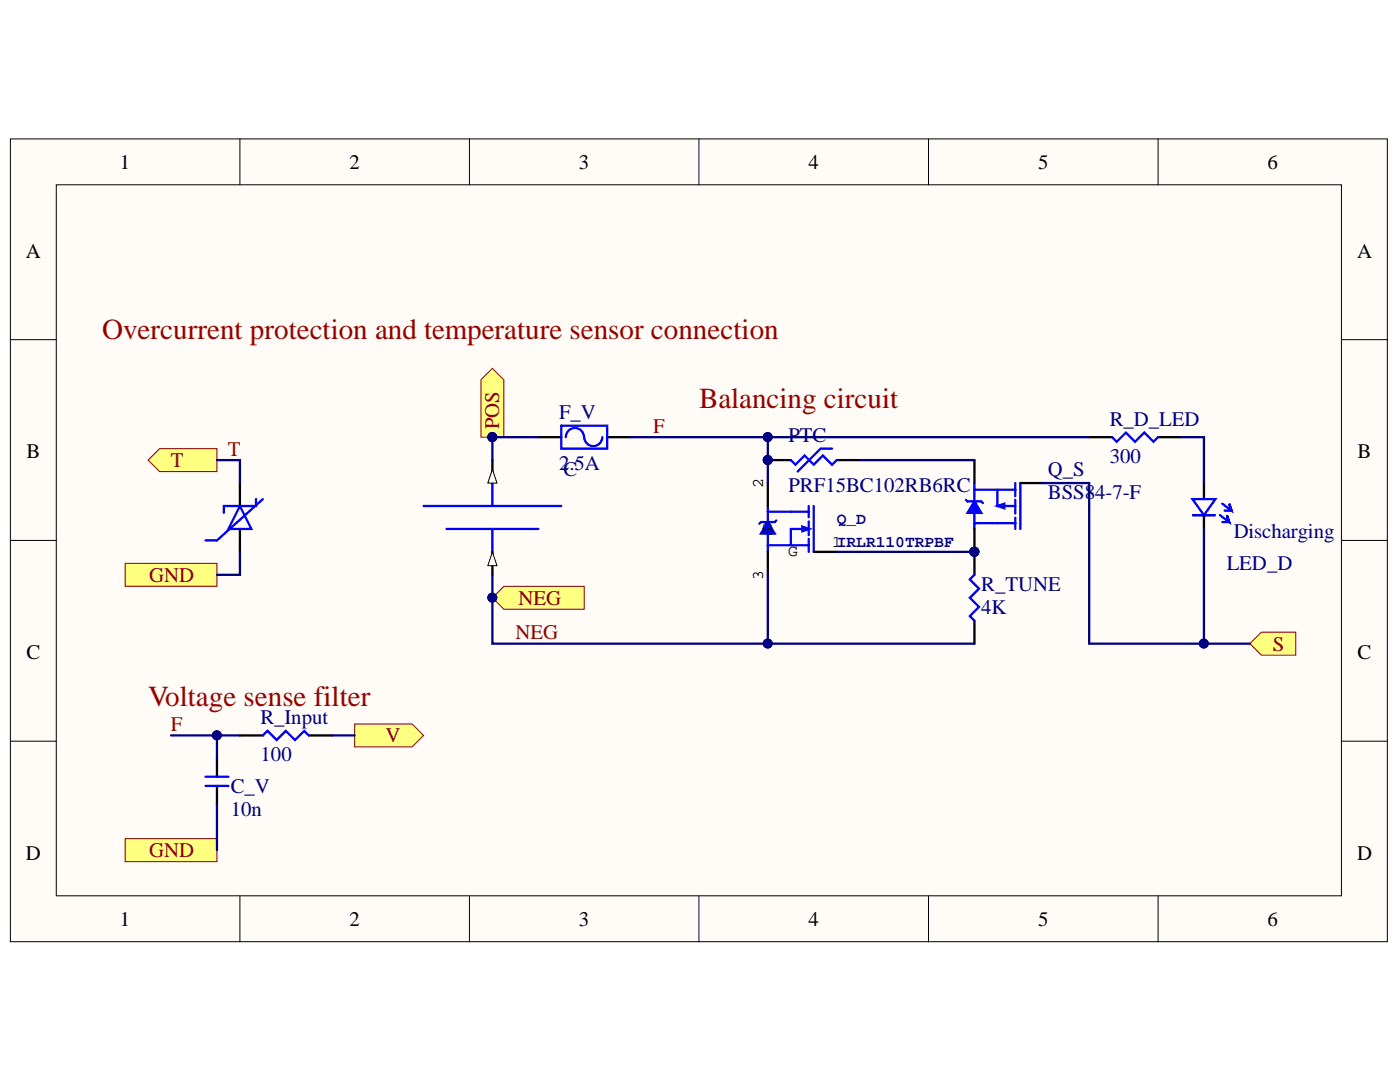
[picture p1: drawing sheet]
<svg xmlns="http://www.w3.org/2000/svg" width="279mm" height="216mm" viewBox="0 0 279 216" stroke-linecap="round" stroke-linejoin="round" font-family="sans-serif">
<g fill="#fffcf8" stroke="#000" stroke-width=".2">
<path d="M2.1 27.7h274.8v160.2h-274.8z"/>
<path d="M11.2 36.9h256.5v141.8h-256.5z"/>
</g>
<g fill="none" stroke="#000" stroke-width=".2">
<path d="M47.9 27.7v9.2M93.7 27.7v9.2M139.5 27.7v9.2M185.3 27.7v9.2M231.1 27.7v9.2M2.1 67.8h9.1M267.8 67.8h9.1M2.1 107.8h9.1M267.8 107.8h9.1M2.1 147.9h9.1M267.8 147.9h9.1M47.9 178.8v9.1"/>
<path d="M93.7 178.8v9.1M139.5 178.8v9.1M185.3 178.8v9.1M231.1 178.8v9.1"/>
</g>
<g fill="#ffff80" stroke="#800000" stroke-width=".2">
<path d="M70.8 144.5h11.4l2.3 2.2-2.3 2.3h-11.4z" fill-rule="evenodd"/>
<path d="M96 75.8l2.3-2.3 2.3 2.3v11.4h-4.6z" fill-rule="evenodd"/>
</g>
<circle cx="98.2" cy="87.2" r=".89" fill="#000080" stroke="#000080" stroke-width=".2"/>
<path d="M29.6 91.8l2.2-2.3h11.5v4.6h-11.5z" fill-rule="evenodd" fill="#ffff80" stroke="#800000" stroke-width=".2"/>
<path d="M107.4 87.2h4.6M121.2 87.2h4.6M43.3 151.3v3.7M43.3 156.8v3.7M47.9 146.7h4.6M61.6 146.7h4.6" fill="none" stroke="#000" stroke-width=".46"/>
<path d="M112 84.9h9.2v4.6h-9.2zM112.9 87.2a1.81 1.81 0 0 1 1.9-1.8 1.81 1.81 0 0 1 1.7 1.9M120.2 87.2a1.81 1.81 0 0 1-1.8 1.8 1.81 1.81 0 0 1-1.8-1.8M41 156.8h4.6M41 155h4.6M52.5 146.7l.9-.9 1.8 1.9 1.8-1.9 1.9 1.9 1.8-1.9 .9 .9" fill="none" stroke="#00f" stroke-width=".46"/>
<g fill="#ffff80" stroke="#800000" stroke-width=".2">
<path d="M25 112.4h18.3v4.6h-18.3z" fill-rule="evenodd"/>
<path d="M25 167.3h18.3v4.6h-18.3z" fill-rule="evenodd"/>
</g>
<path d="M51.1 99.6v1.4h-3.2M52.5 99.6l-9.2 8.2h-2.3M98.3 96.4v4.6M47.9 101l2.3 4.5h-4.6zM47.9 101h-3.2v1.3M84.5 101h27.5M89.1 105.5h18.3M98.3 105.5v4.6" fill="none" stroke="#00f" stroke-width=".46"/>
<path d="M47.9 96.4v4.6M47.9 105.5v4.6" fill="none" stroke="#000" stroke-width=".46"/>
<path d="M98.3 119.3l2.3-2.3h16v4.6h-16z" fill-rule="evenodd" fill="#ffff80" stroke="#800000" stroke-width=".2"/>
<circle cx="98.2" cy="119.3" r=".89" fill="#000080" stroke="#000080" stroke-width=".2"/>
<path d="M249.4 128.4l2.3-2.3h6.9v4.6h-6.9z" fill-rule="evenodd" fill="#ffff80" stroke="#800000" stroke-width=".2"/>
<path d="M153.2 91.8h4.6M167 91.8h4.6M217.4 87.2h4.6M231.1 87.2h4.6M240.3 96.4v3.2M240.3 102.8v2.7M194.5 123.9v4.5" fill="none" stroke="#000" stroke-width=".46"/>
<g fill="none" stroke="#00f" stroke-width=".46">
<path d="M157.8 91.8l.9 .9 1.9-1.8 1.8 1.8 1.8-1.8 1.9 1.8 .9-.9M166.1 89.5h-2.3l-4.6 4.6M222 87.2l.9 .9 1.8-1.8 1.8 1.8 1.9-1.8 1.8 1.8 .9-.9M238 99.6h4.6l-2.3 3.2zM153.2 102.1h8.2M153.2 108.8h8.2M153.2 101v3.1M153.2 106.6v3.5M154.9 103.9l-.3 .3h-2.7l-.4 .3M161.4 101v2.2M161.4 104v2.8M161.4 107.5v2.6"/>
<path d="M161.4 105.5h-3.6v3.2M162.4 101v9.1M194.5 114.7l-1 .9 1.9 1.8-1.9 1.9 1.9 1.8-1.9 1.8 1 1M238 102.8h4.6zM243.5 102.8l1.8 1.4-.4-1.4 .4 1.4h-1.4M243.9 100.5l1.9 1.4-.5-1.4 .5 1.4h-1.4"/>
</g>
<circle cx="153.2" cy="91.8" r=".89" fill="#000080" stroke="#000080" stroke-width=".2"/>
<path d="M153.2 104.2l1.4 2.3h-2.7z" fill="#00f"/>
<path d="M153.2 104.2l1.4 2.3h-2.7z" fill="none" stroke="#00f" stroke-width=".46"/>
<path d="M160.1 105.1l1.4 .4-1.4 .5z" fill="#800000"/>
<path d="M192.8 99.7l.3 .4h2.7l.4 .3M194.5 97.7h8.1M194.5 96.4v3.5M199 97.8v3.2h3.6M202.6 96.4v2.6M202.6 99.7v2.8M203.6 96.4v9.1M160.1 105.1l1.4 .4-1.4 .5zM194.5 104.4h8.1M194.5 102.4v3.1M202.6 103.3v2.2" fill="none" stroke="#00f" stroke-width=".46"/>
<path d="M153.2 96.4v4.6M153.2 110.1v4.6M162.4 110.1h4.6" fill="none" stroke="#000" stroke-width=".46"/>
<path d="M194.5 100.1l1.3 2.2h-2.7z" fill="#00f"/>
<path d="M194.5 100.1l1.3 2.2h-2.7z" fill="none" stroke="#00f" stroke-width=".46"/>
<path d="M199 101l1.4-.5v.9z" fill="#800000"/>
<path d="M199 101l1.4-.5v.9z" fill="none" stroke="#00f" stroke-width=".46"/>
<path d="M194.5 91.8v4.6M203.6 96.4h4.6M194.5 105.5v4.6" fill="none" stroke="#000" stroke-width=".46"/>
<g fill="none" stroke="#000080" stroke-width=".46">
<path d="M43.3 91.8h4.6v4.6M107.4 87.2h-9.1v4.6M125.8 87.2h27.4M171.6 91.8h22.9M208.2 96.4h9.2v32h32M217.4 87.2h-64.2v9.2M235.7 87.2h4.6v9.2M47.9 110.1v4.6h-4.6M98.3 114.7v13.7h96.2M153.2 114.7v13.7M167 110.1h27.5M240.3 105.5v22.9"/>
<path d="M34.1 146.7h9.2v4.6M43.3 146.7h4.6M66.2 146.7h4.6M43.3 160.5v9.1"/>
</g>
<g fill="#000080" stroke="#000080" stroke-width=".2">
<circle cx="98.2" cy="87.2" r=".89"/>
<circle cx="43.3" cy="146.7" r=".89"/>
<circle cx="153.2" cy="87.2" r=".89"/>
<circle cx="153.2" cy="128.4" r=".89"/>
<circle cx="240.3" cy="128.4" r=".89"/>
<circle cx="153.2" cy="91.8" r=".89"/>
<circle cx="98.2" cy="119.3" r=".89"/>
</g>
<g font-size="6.4">
<text x="96.7" y="95.4">PIC00</text>
<text x="96.7" y="113.8">PIC00</text>
</g>
<text font-size="6.4" fill="#000080" x="193.3" y="113.8">PIR0TUNE02</text>
<g font-size="5.8" fill="#980000">
<text x="20.4" y="67.7">Overcurrent protection and temperature sensor connection</text>
<text x="139.5" y="81.4">Balancing circuit</text>
<text x="29.6" y="140.9">Voltage sense filter</text>
</g>
<g font-size="4.1">
<text x="23.9" y="33.7">1</text>
<text x="69.8" y="33.7">2</text>
<text x="115.5" y="33.7">3</text>
<text x="161.4" y="33.7">4</text>
<text x="207.2" y="33.7">5</text>
<text x="253" y="33.7">6</text>
<text x="5.2" y="51.4">A</text>
<text x="270.9" y="51.4">A</text>
<text x="5.3" y="91.5">B</text>
<text x="270.9" y="91.5">B</text>
<text x="5.3" y="131.5">C</text>
<text x="270.9" y="131.5">C</text>
<text x="5.2" y="171.6">D</text>
<text x="270.9" y="171.6">D</text>
<text x="23.9" y="184.8">1</text>
<text x="69.8" y="184.8">2</text>
<text x="115.5" y="184.8">3</text>
<text x="161.4" y="184.8">4</text>
<text x="207.2" y="184.8">5</text>
<text x="253" y="184.8">6</text>
</g>
<g font-size="4.1" fill="#000080">
<text x="111.6" y="83.6">F_V</text>
<text x="157.3" y="88.1">PTC</text>
<text x="221.5" y="85">R_D_LED</text>
<text x="111.6" y="93.7">2.5A</text>
<text x="112.5" y="95">C</text>
<text x="209.1" y="95">Q_S</text>
<text x="221.5" y="92.3">300</text>
<text x="157.3" y="98.2">PRF15BC102RB6RC</text>
<text x="209.1" y="99.6">BSS84-7-F</text>
<text x="246.2" y="107.4">Discharging</text>
<text x="244.9" y="113.8">LED_D</text>
<text x="195.8" y="117.9">R_TUNE</text>
<text x="195.8" y="122.5">4K</text>
<text x="52" y="144.5">R_Input</text>
<text x="52" y="151.8">100</text>
<text x="46" y="158.2">C_V</text>
<text x="46" y="162.8">10n</text>
</g>
<g font-size="4.1" fill="#800000">
<text x="99.6" y="85.7" transform="rotate(-90 99.6 85.7)">POS</text>
<text x="130.3" y="86.3">F</text>
<text x="34.1" y="93.2">T</text>
<text x="45.4" y="90.9">T</text>
<text x="29.8" y="116.1">GND</text>
<text x="103.5" y="120.7">NEG</text>
<text x="102.9" y="127.5">NEG</text>
<text x="254" y="129.8">S</text>
<text x="34.1" y="145.9">F</text>
<text x="76.9" y="148.1">V</text>
<text x="29.8" y="171">GND</text>
</g>
<g font-size="3.3">
<text x="152.3" y="97.3" transform="rotate(-90 152.3 97.3)">2</text>
<text x="154.1" y="106.9" transform="rotate(-90 154.1 106.9)">SD</text>
<text x="157.3" y="111">G</text>
<text x="166.1" y="109.1">1IRLR110TRPBF</text>
<text x="152.3" y="115.7" transform="rotate(-90 152.3 115.7)">3</text>
</g>
<text font-size="3.3" fill="#000080" x="167" y="104.6">Q_D</text>
</svg>
